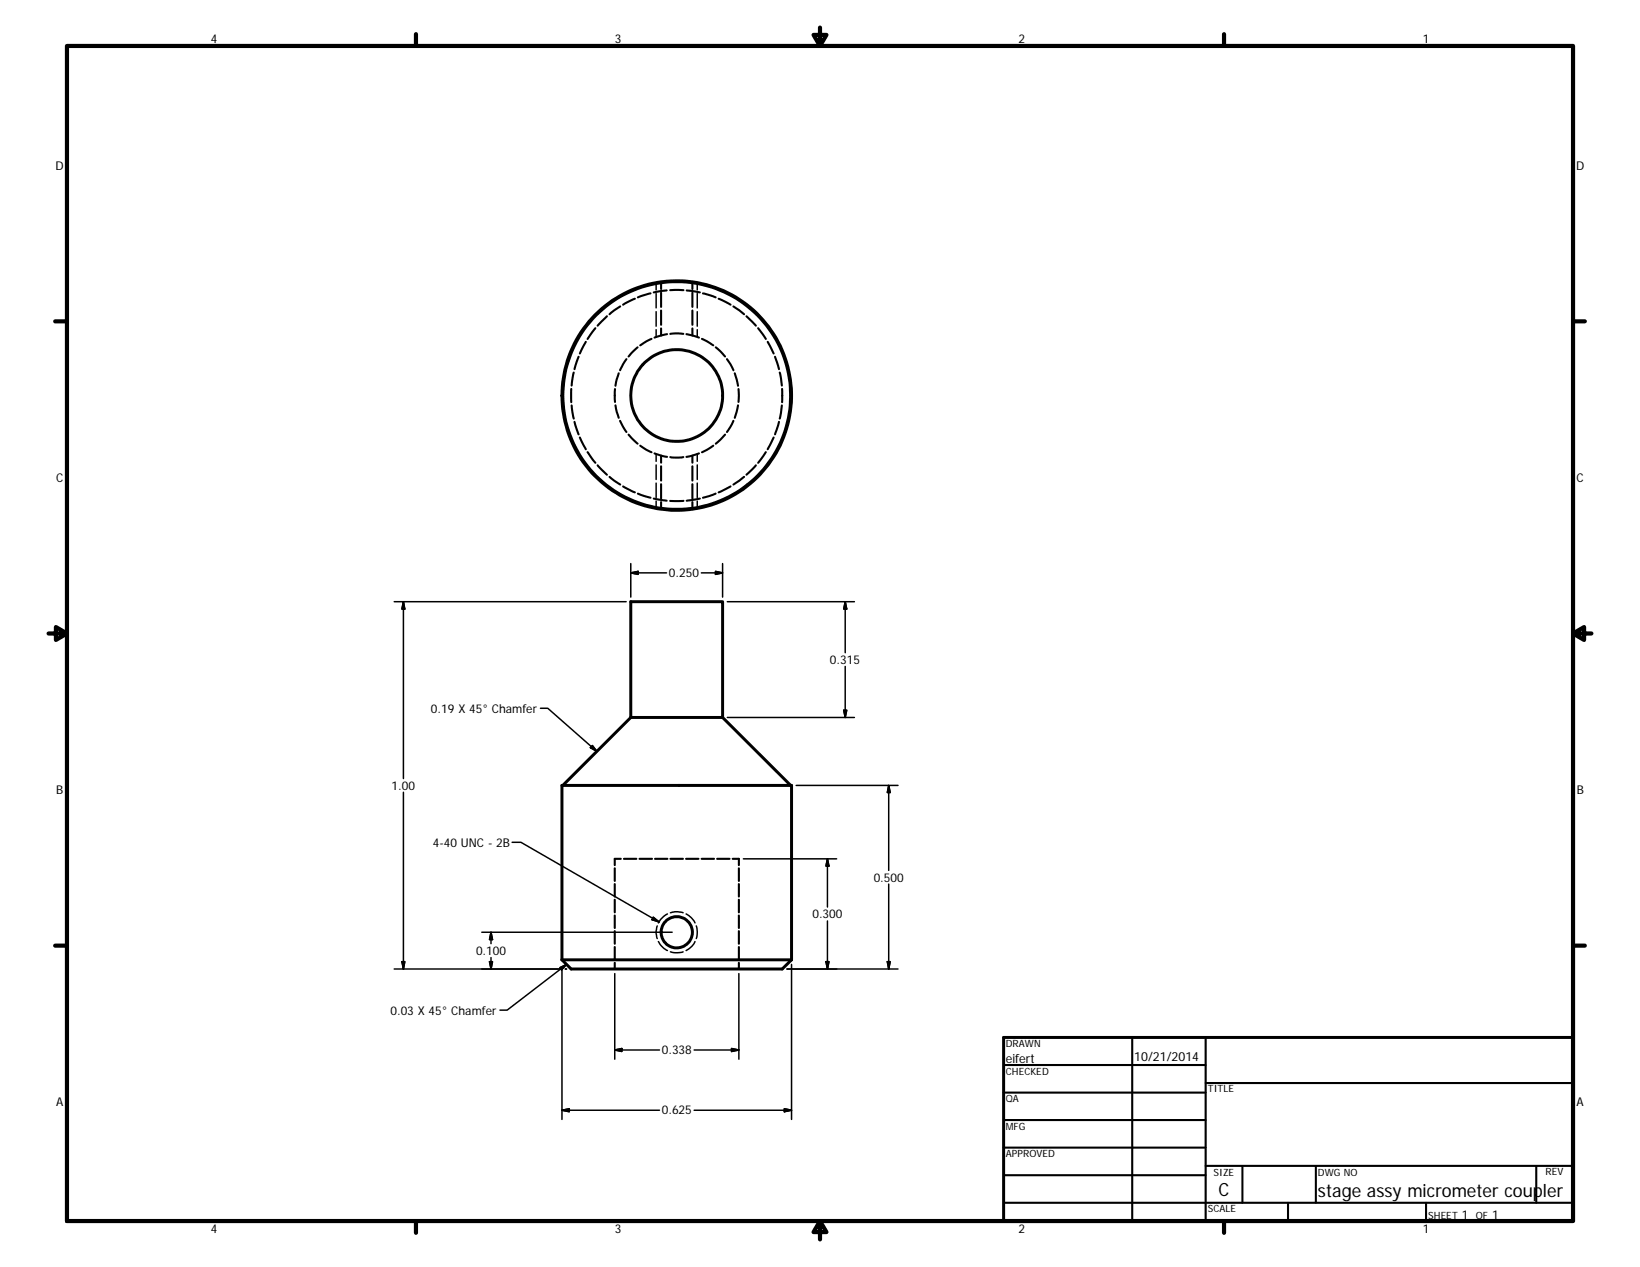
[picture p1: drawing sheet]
<svg xmlns="http://www.w3.org/2000/svg" width="279mm" height="216mm" viewBox="0 0 279 216" stroke-linecap="round" stroke-linejoin="round" font-family="sans-serif">
<g fill="none" stroke="#000" stroke-width=".51">
<path d="M107.5 122.3h15.6M107.5 122.3v-19.8h15.6v19.8M107.5 122.3l-11.6 11.5M123.1 122.3l11.6 11.5M95.7 163.6v-29.8h39.2v29.8M95.7 163.6l1.6 1.5h36l1.6-1.5M95.7 163.6h39.2M171 176.8h97v31.3h-97z"/>
<circle cx="115.3" cy="67.4" r="7.8"/>
<circle cx="115.3" cy="67.4" r="19.4"/>
<circle cx="115.3" cy="67.4" r="19.6"/>
<circle cx="115.3" cy="158.8" r="2.66"/>
</g>
<g fill="none" stroke="#000" stroke-width=".25">
<path d="M111.8 48.2v1.2M111.8 50v2.5M111.8 53.1v2.5M111.8 56.2v1.2M118.8 48.2v1.2M118.8 50v2.5M118.8 53.1v2.5M118.8 56.2v1.2M111.8 77.4v1.2M111.8 79.2v2.5M118.8 77.4v1.2M118.8 79.2v2.5"/>
<path d="M107.5 96v5.7M107.5 97.6l1.2-.2v.5zM107.5 97.6h6.1M111.8 82.3v2.5M111.8 85.4v1.2M118.8 82.3v2.5M118.8 85.4v1.2M119.5 97.6h3.6M121.9 97.4l1.2 .2-1.2 .3zM123.1 96v5.7M67.2 102.5h39.5M68.7 102.5l.3 1.3h-.5z"/>
<path d="M68.7 102.5v30.2M123.9 102.5h21.7M144 102.5v8.7M144 113.6v8.7M144 102.5l.3 1.3h-.6zM68.7 135v30.1M92.1 120.7h1.2l8.4 7.3M100.9 127l.8 1-1.1-.6zM123.9 122.3h21.7M135.6 133.8h17.4M143.7 121h.6l-.3 1.3zM151.4 133.8v14.5"/>
<path d="M151.4 133.8l.3 1.2h-.5zM82.1 158.9h32.4M83.7 158.9v1.9M83.7 158.9l.2 1.2h-.5zM87.2 143.5h1.6l23.5 13.6-1.1-.6M111.3 156.3l1 .8-1.2-.4zM112 157.8a3.2 3.2 0 0 0 0 2.1M113.7 155.7l-.7 .5-.8 1.1M114.2 155.5h.1a3.3 3.3 0 0 1 2.1 0M116.9 155.7l.2 .2a3.2 3.2 0 0 1 1.3 1.4M118.6 157.8l.2 .9-.2 1.2M126.6 146.3h15.9"/>
<path d="M141 146.3v8.3M141 156.9v8.2M141 146.3l.2 1.3h-.5zM151.4 150.6v14.5M67.2 165.1h28.4M68.5 163.9h.5l-.3 1.2zM83.4 163.9h.5l-.2 1.2zM83.7 163.2v1.9M95.4 164.9l1.1-.6-.8 1zM95.7 165.2v25.6M96.3 165.1h.2M96.5 164.3l-10.1 7.8h-1.2"/>
<path d="M104.7 165.9v14.6M104.7 178.9l1.2-.2v.5zM104.7 178.9h7.7M112.2 160.4l.2 .4a3.2 3.2 0 0 0 1.3 1.2M114.2 162.2l.8 .1 1.4-.1M118.3 178.9h7.6M118.4 160.4a3.3 3.3 0 0 1-1.5 1.6M124.6 178.7l1.3 .2-1.3 .3zM125.9 165.9v14.6M134.1 165.1h18.9M134.9 164.3v26.5M140.7 163.9h.5l-.2 1.2z"/>
<path d="M151.2 163.9h.5l-.3 1.2zM95.7 189.2l1.3-.3v.5zM95.7 189.2h16.7M133.6 188.9l1.3 .3-1.3 .2zM134.9 189.2h-16.6"/>
</g>
<g fill="none" stroke="#000" stroke-width=".36">
<path d="M99.8 58.3l-1 1.9M101.4 55.9l-1.3 1.9M103.4 53.9l-1.6 1.6M105.7 52.2l-1.9 1.4M108.2 50.9l-2 1M108.6 59.2l-1.5 1.5M110.8 50l-2.1 .7M111 57.7l-1.9 1.1M112.6 48v1.3M112.6 49.9v2.4M112.6 52.9v2.5M112.6 56v1.2"/>
<path d="M113.6 49.5l-2.2 .3M113.6 56.9l-2.1 .6M114.2 49.4h2.2M114.2 56.9h2.2M116.9 56.9l2.2 .6M117 49.5l2.2 .3M118 48v1.3M118 49.9v2.4M118 52.9v2.5M118 56v1.2M119.6 57.7l1.9 1.1M119.8 50l2.1 .7"/>
<path d="M121.9 59.2l1.6 1.5M122.4 50.9l2.1 1M124.9 52.2l1.9 1.4M127.2 53.9l1.6 1.6M129.2 55.9l1.3 1.9M130.8 58.3l1 1.9M97.3 66.3v2.2M97.4 69.1l.3 2.2M97.7 63.5l-.3 2.2M97.9 71.9l.7 2.1M98.6 60.8l-.7 2.1M98.8 74.5l1 2.1"/>
<path d="M100.1 77l1.3 1.9M101.8 79.3l1.6 1.6M104.8 66.3v2.2M104.9 69.1l.5 2.1M105.4 63.6l-.5 2.1M105.6 71.7l1.1 1.9M106.7 61.2l-1.1 1.9M107.1 74.1l1.5 1.5M109.1 75.9l1.9 1.2M111.5 77.3l2.1 .6M112.6 77.6v1.2M112.6 79.5v2.4"/>
<path d="M114.2 77.9h2.2M118 77.6v1.2M118 79.5v2.4M119.1 77.3l-2.2 .6M121.5 75.9l-1.9 1.2M123.5 74.1l-1.6 1.5M123.8 61.2l1.1 1.9M124.9 71.7l-1.1 1.9M125.2 63.6l.5 2.1M125.7 69.1l-.5 2.1M125.8 66.3v2.2M128.8 79.3l-1.6 1.6"/>
<path d="M130.5 77l-1.3 1.9M131.8 74.5l-1 2.1M132 60.8l.7 2.1M132.7 71.9l-.7 2.1M132.8 63.5l.4 2.2M133.2 69.1l-.4 2.2M133.2 66.3v2.2M103.8 81.3l1.9 1.3M106.2 82.9l2 1M108.7 84.1l2.1 .7M111.4 85l2.2 .3M112.6 82.5v2.4"/>
<path d="M112.6 85.6v1.2M114.2 85.3h2.2M118 82.5v2.4M118 85.6v1.2M119.2 85l-2.2 .3M121.9 84.1l-2.1 .7M124.5 82.9l-2.1 1M126.8 81.3l-1.9 1.3M104.7 148v2.1M104.7 150.6v2.2M104.7 153.3v2.2M104.7 156v2.1"/>
<path d="M104.7 158.7v2.1M105.8 146.3h-1.1v1.1M106.3 146.3h2.1M108.9 146.3h2.2M111.6 146.3h2.1M114.2 146.3h2.2M116.9 146.3h2.1M119.5 146.3h2.1M122.2 146.3h2.1M124.8 146.3h1.1v1.1M125.9 148v2.1M125.9 150.6v2.2"/>
<path d="M125.9 153.3v2.2M125.9 156v2.1M125.9 158.7v2.1M104.7 161.4v2.1M104.7 164.1v1M125.9 161.4v2.1M125.9 164.1v1M192.9 176.8v31.3M205.4 176.8v31.3M171 181.5h34.4M171 186.2h34.4M171 190.9h34.4"/>
<path d="M171 195.6h34.4M205.4 198.7h62.6M205.4 184.6h62.6M211.7 198.7v6.3M224.2 198.7v6.3M261.7 198.7v6.3M171 205h97M171 200.3h34.4M219.4 205v3.1M243 205v3.1"/>
</g>
<g fill="none" stroke="#000" stroke-width=".71">
<path d="M11.4 7.8h256.6v200.3h-256.6zM70.9 5.8v2M139.7 4.7v3.1l-1.1-1.9h2.2l-1.1 1.9M208.5 5.8v2M9.4 54.8h2M268 54.8h2M8.3 107.9h3.1l-1.9-1.1v2.3l1.9-1.2M268 107.9l1.9 1.2v-2.3l-1.9 1.1h3.1M9.4 161.1h2M268 161.1h2M70.9 208.1v2M139.7 208.1l1.1 1.9h-2.2l1.1-1.9v3.1"/>
<path d="M208.5 208.1v2"/>
</g>
<g fill="#000" stroke="#000" stroke-width=".25">
<path d="M107.5 97.6l1.2-.2v.5zM121.9 97.4l1.2 .2-1.2 .3zM68.7 102.5l.3 1.3h-.5zM144 102.5l.3 1.3h-.6zM100.9 127l.8 1-1.1-.6zM143.7 121h.6l-.3 1.3zM151.4 133.8l.3 1.2h-.5zM111.3 156.3l1 .8-1.2-.4zM141 146.3l.2 1.3h-.5zM68.5 163.9h.5l-.3 1.2zM83.4 163.9h.5l-.2 1.2zM83.7 158.9l.2 1.2h-.5z"/>
<path d="M95.4 164.9l1.1-.6-.8 1zM104.7 178.9l1.2-.2v.5zM124.6 178.7l1.3 .2-1.3 .3zM140.7 163.9h.5l-.2 1.2zM151.2 163.9h.5l-.3 1.2zM95.7 189.2l1.3-.3v.5zM133.6 188.9l1.3 .3-1.3 .2z"/>
</g>
<g font-size="3.1">
<text x="207.6" y="203.9">C</text>
<text x="224.5" y="203.9">stage assy micrometer coupler</text>
</g>
<g font-size="2.1">
<text x="35.9" y="7.3">4</text>
<text x="104.7" y="7.3">3</text>
<text x="173.5" y="7.3">2</text>
<text x="242.4" y="7.3">1</text>
<text x="9.5" y="28.9">D</text>
<text x="268.5" y="28.9">D</text>
<text x="9.5" y="82.1">C</text>
<text x="268.6" y="82.1">C</text>
<text x="114" y="98.4">0.250</text>
<text x="141.4" y="113.1">0.315</text>
<text x="73.4" y="121.5">0.19 X 45° Chamfer</text>
<text x="9.6" y="135.3">B</text>
<text x="66.7" y="134.6">1.00</text>
<text x="268.6" y="135.3">B</text>
<text x="73.7" y="144.3">4-40 UNC - 2B</text>
<text x="148.8" y="150.2">0.500</text>
<text x="138.4" y="156.5">0.300</text>
<text x="81.1" y="162.7">0.100</text>
<text x="66.5" y="172.9">0.03 X 45° Chamfer</text>
<text x="112.8" y="179.7">0.338</text>
<text x="171.3" y="181.1">eifert</text>
<text x="193.3" y="180.7">10/21/2014</text>
<text x="9.5" y="188.5">A</text>
<text x="112.8" y="189.9">0.625</text>
<text x="268.6" y="188.5">A</text>
<text x="249" y="207.7">1</text>
<text x="254.2" y="207.7">1</text>
<text x="35.9" y="210.1">4</text>
<text x="104.7" y="210.1">3</text>
<text x="173.5" y="210.1">2</text>
<text x="242.4" y="210.1">1</text>
</g>
<g font-size="1.7">
<text x="171.3" y="178.4">DRAWN</text>
<text x="171.3" y="183.1">CHECKED</text>
<text x="171.3" y="187.8">QA</text>
<text x="205.8" y="186.2">TITLE</text>
<text x="171.3" y="192.5">MFG</text>
<text x="171.3" y="197.2">APPROVED</text>
<text x="206.8" y="200.3">SIZE</text>
<text x="224.5" y="200.3">DWG NO</text>
<text x="263.3" y="200.3">REV</text>
<text x="205.8" y="206.6">SCALE</text>
<text x="243.3" y="207.7">SHEET</text>
<text x="251.4" y="207.7">OF</text>
</g>
</svg>
